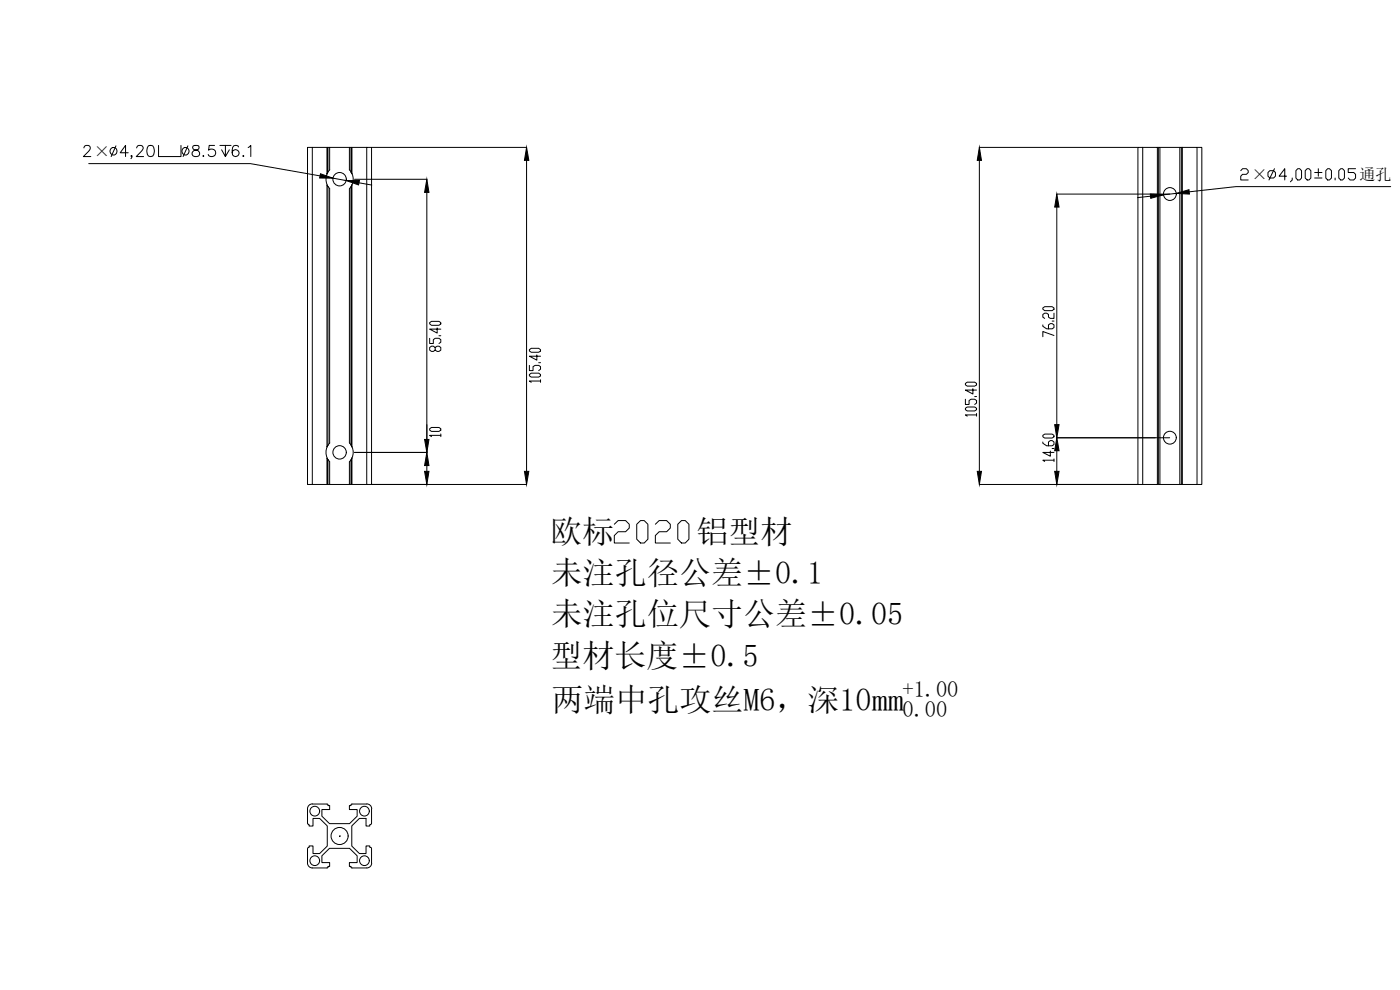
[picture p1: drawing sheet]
<svg xmlns="http://www.w3.org/2000/svg" width="420mm" height="297mm" viewBox="0 0 420 297" stroke-linecap="round" stroke-linejoin="round" font-family="sans-serif">
<!-- layer: 0 -->
<g fill="none" stroke="#000" stroke-width=".3">
<path d="M25.2 44.4l.2-.5a1.1 1.1 0 0 1 1.6 0 1.12 1.12 0 0 1-.4 1.5l-1.6 1.6h2.3M26.6 49.1h48.5l21 3.7M34.8 43.8l-1.4 3.2M38.5 45.8h-2.4l1.6-2.2v3.4M39.6 46.8l-.1 .2-.2-.2 .2-.2 .1 .2-.3 .8M41 44.4l.2-.5 .5-.3 .9 .2a.77 .77 0 0 1 .2 1.1l-1.9 2.1h2.2M44.5 43.8a1.15 1.15 0 0 1 1.6 .5 2.75 2.75 0 0 1-.3 2.5 1.09 1.09 0 0 1-1.6-.5 2.85 2.85 0 0 1 .3-2.5zM47.6 43.6v3.4h6.7v-3.4M56.4 43.8l-1.5 3.2M58 43.8a.7 .7 0 0 0 .3 1.1 1.35 1.35 0 0 1 1.6 1.4 1.17 1.17 0 0 1-1.3 .7 1.17 1.17 0 0 1-.9-1.2 1.57 1.57 0 0 1 1.6-.9 .74 .74 0 0 0 .3-1.1zM61 46.6l-.1 .2 .1 .2 .2-.2M64.4 43.6h-1.6l-.2 1.5a1.19 1.19 0 0 1 1.8-.1 1.19 1.19 0 0 1-.2 1.8 1.19 1.19 0 0 1-1.7-.5"/>
<path d="M66 43.6h3.3M67.6 43.6v3.4l-1.1-2.1M68.8 44.9l-1.2 2.1M71.6 44.1a1.04 1.04 0 0 0-1.5-.3 2.69 2.69 0 0 0 0 3 1.04 1.04 0 0 0 1.6-.4 1.04 1.04 0 0 0-.7-1.5 1.04 1.04 0 0 0-1.3 .9M73 46.6l-.1 .2 .1 .2 .2-.2M74.5 44.3l.8-.7v3.4M93.7 44.2h-1.4v101.2h1.4M98.1 55.4l.3 .6v77.6l-.3 .5zM98.1 44.2h.3v7.5l-.3 .5zM98.1 44.2h-4.4v101.2h4.4M98.2 52.1l-.4 1.7 .4 1.6M98.4 44.2h.5v6.8"/>
<path d="M98.5 55.9l.4 .7v76.4l-.4 .6M98.9 44.2h6M98.9 51l-.4 .6M99.9 53.5l4 .7M104.9 51l.5 .6M105.3 44.2h.3v8l-.3-.6zM105.3 44.2h-.4v6.8M105.4 55.9l-.5 .7v76.3l.5 .7M105.6 55.4v78.7l-.3-.5v-77.6zM105.6 44.2h4.5M105.7 52.1l.3 1.7-.3 1.6M107.7 54.8l3.9 .7"/>
<path d="M110.1 44.2h1.4v101.2h-1.4zM342.9 44.2h-1.4v101.2h1.4M342.9 44.2h4.4v101.2h-4.4M342.9 44.2v101.2M345.3 58.9l-3.9 .4M347.3 44.2h.3v101.2h-.3M347.6 44.2h.5v101.2h-.5M348.1 44.2h6M353 58l-3.8 .4M354.5 44.2h-.4v101.2h.4M354.8 44.2h-.3v101.2h.3M354.8 44.2h4.4v101.2h-4.4"/>
<path d="M354.8 44.2v101.2M359.2 44.2h1.5v101.2h-1.5M372.4 51.2l.5-.6h1.2l.5 .6v.6l-.5 .5h-1.2l-.5 .6v1.1h2.2M380.5 51.8l.6-.6h1.1l.6 .6v1.1l-.6 .5h-1.1l-.6-.5zM382.5 50.6l-1.7 3.4M386.1 52.9h-2.2l1.7-2.3v3.4M387.8 53.4v.6l-.5 .6M389.5 50.6h.6l.5 .6v2.2l-.5 .6h-.6l-.6-.6v-2.2zM391.7 51.2l.6-.6h.6l.5 .6v2.2l-.5 .6h-.6l-.6-.6zM394.5 53.4h2.2M394.5 51.8h2.2M395.6 50.6v2.3"/>
<path d="M398.4 50.6h.6l.6 .6v2.2l-.6 .6h-.6l-.5-.6v-2.2zM400.7 53.4v.6M401.8 51.2l.6-.6h.5l.6 .6v2.2l-.6 .6h-.5l-.6-.6zM406.8 50.6h-2.2v1.2h1.7l.5 .5v1.1l-.5 .6h-1.1l-.6-.6M417.4 56h-46.5l-14 1.6M98.1 137.4l.3 .5v7.5h-.3zM98.2 134.1l-.4 1.6 .4 1.7M98.5 137.9l.4 .6M98.9 138.5v6.9h-.5M104.9 138.5v6.9h.4M105.4 137.9l-.5 .6M105.6 137.4v8h-.3v-7.5z"/>
<path d="M105.7 134.1l.3 1.6-.3 1.7M98.9 145.4h6M105.6 145.4h4.5M184.4 157.3l1.1-1.1h2.2l1.1 1.1v1.1l-1.1 1.1h-2.2l-1.1 1.2v2.2h4.4M191.1 157.3l1.1-1.1h1.1l1.1 1.1v4.5l-1.1 1.1h-1.1l-1.1-1.1zM196.7 157.3l1.1-1.1h2.3l1.1 1.1v1.1l-1.1 1.1h-2.3l-1.1 1.2v2.2h4.5M203.4 157.3l1.1-1.1h1.2l1.1 1.1v4.5l-1.1 1.1h-1.2l-1.1-1.1zM348.1 145.4h6M92.3 259a1.46 1.46 0 0 0 1.4 1.4h4.4l.3-.3M92.3 242.7a1.46 1.46 0 0 1 1.4-1.5h4.4l.3 .5h.5v1.2h-2.3v2l2.3 2.2h6l2.3-2.2v-2h-2.3v-1.2h.4l.3-.5h4.5a1.38 1.38 0 0 1 1.4 1.5M92.3 242.7v4.4M92.3 254.6v4.4"/>
<path d="M92.3 247.1l.5 .3v.4h1.1v-2.2h2l2.3 2.2v6.1l-2.3 2.2h-2v-2.3h-1.1v.5l-.5 .3M101.9 250.9h.1M102 250.9l-.1 .1M111.2 247.4h-.2v.4h-1.1v-2.2h-2l-2.3 2.2v6.1l2.3 2.2h2v-2.3h1.1v.5h.2M111.2 254.3l.3 .3v4.4M111.5 242.7v4.4l-.3 .2M111.5 259a1.46 1.46 0 0 1-1.4 1.4h-4.5l-.2-.3M98.4 260.2v-.2h.5v-1.2h-2.3v-2l2.3-2.3h6l2.3 2.3v2h-2.3v1.2h.4v.2"/>
<circle cx="34.1" cy="45.3" r="1.11"/>
<circle cx="55.7" cy="45.3" r="1.11"/>
<circle cx="101.9" cy="53.8" r="2.01"/>
<circle cx="351.1" cy="58.2" r="1.93"/>
<circle cx="101.9" cy="135.7" r="2.01"/>
<circle cx="351.1" cy="131.3" r="1.93"/>
<circle cx="94.5" cy="243.4" r="1.46"/>
<circle cx="94.5" cy="258.2" r="1.46"/>
<circle cx="101.9" cy="250.8" r="2.56"/>
<circle cx="109.4" cy="243.4" r="1.46"/>
<circle cx="109.4" cy="258.2" r="1.46"/>
</g>
<g fill="none" stroke="#000" stroke-width=".3">
<path d="M106.4 53.8h21.7M111.5 44.2h46.5M128.1 57.7v78h-21.7M158 48.1v93.3M293.9 44.2h47.5M293.9 48.1v93.3M317.2 58.2h33.8M317.2 62.1v65.3M128.9 96.8l.6-.4h2.2l.6 .4v.4l-.6 .4h-2.2l-.6-.4zM131.2 98.4v1.5l-2.3-1.2h3.4M313 97.5v.4l1.1 .8h1.7l.5-.4v-.8l-.5-.4h-.6l-.5 .4v1.2M313 92.4l.5-.4h2.3l.5 .4v.4l-.5 .4h-2.3l-.5-.4z"/>
<path d="M315.8 96.3h.5M316.3 94v1.5h-1.1l-.5-.3v-.9l-.6-.3h-.6l-.5 .3v.9l.5 .3M128.9 101.5v1.6h1.1v-1.2l.6-.4h1.1l.6 .4v.8l-.6 .4M130.6 104.3l.6-.4h.5l.6 .4v.8l-.6 .3h-.5l-.6-.3v-.8l-.6-.4h-.5l-.6 .4v.8l.6 .3h.5l.6-.3M131.7 100.7h.6M158.9 112.4l.5-.4h2.3l.5 .4v.4l-.5 .3h-2.3l-.5-.3zM158.9 109.6v1.6h1.1v-1.2l.6-.4h1.1l.5 .4v.8l-.5 .4M158.9 104.9l.5-.4h2.3l.5 .4v.4l-.5 .4h-2.3l-.5-.4zM161.1 106.5v1.6l-2.2-1.2h3.3M161.7 108.8h.5M162.2 114.3h-3.3l.5 .4M162.2 113.9v.8"/>
<path d="M289.7 119.8v1.6h1.1v-1.2l.6-.4h1.1l.6 .4v.7l-.6 .5M289.7 115l.6-.3h2.2l.6 .3v.5l-.6 .4h-2.2l-.6-.4zM292 116.6v1.6l-2.3-1.2h3.4M292.5 119h.6M316.3 100.7l-3.3-1.2v1.5M128.1 139.7v1.7M128.9 128.6l.6-.3h2.2l.6 .3v.5l-.6 .3h-2.2l-.6-.3zM132.3 130.6h-3.4l.6 .4M132.3 130.2v.8M289.7 122.5l.6-.4h2.2l.6 .4v.4l-.6 .4h-2.2l-.6-.4zM293.1 124.5h-3.4l.6 .4M293.1 124.1v.8"/>
<path d="M313 132.6v.4l1.1 .8h1.7l.5-.4v-.8l-.5-.4h-.6l-.5 .4v1.2M313 130.6l.5-.4h2.3l.5 .4v.4l-.5 .4h-2.3l-.5-.4zM315.2 135.3v1.6l-2.2-1.2h3.3M315.8 134.6h.5M316.3 138.1h-3.3l.5 .4M316.3 137.7v.8M317.2 131.3h33.8M317.2 135.2v6.2M111.5 145.4h46.5M293.9 145.4h47.5"/>
</g>
<path d="M128.1 53.8l.6 3.9h-1.3zM158 44.2l.7 3.9h-1.3zM293.9 44.2l.7 3.9h-1.3zM317.2 58.2l.6 3.9h-1.3zM128.1 135.7l.6 4h-1.3zM127.4 131.9h1.3l-.6 3.8zM317.2 131.3l.6 3.9h-1.3zM316.5 127.4h1.3l-.6 3.9zM127.4 141.4h1.3l-.6 4zM157.4 141.4h1.3l-.7 4zM293.3 141.4h1.3l-.7 4zM316.5 141.4h1.3l-.6 4z" fill="#000" stroke="#000" stroke-width=".3"/>
<!-- layer: 0 -->
<path d="M96.2 52.1l3.7 1.4-4-.1zM103.9 54.2h4l-.3 1.3zM345.2 58.2l4 .2-3.8 1.1zM353 58l3.8-1.1 .2 1.3z" fill="#000" stroke="#000" stroke-width=".3"/>
<g font-size="9.6">
<text x="165.1" y="162.9">欧标</text>
<text x="209" y="162.9">铝型材</text>
<text x="165.4" y="175.3">未注孔径公差±0.1</text>
<text x="165.4" y="187.6">未注孔位尺寸公差±0.05</text>
<text x="165.2" y="200">型材长度±0.5</text>
<text x="165.5" y="213.3">两端中孔攻丝M6，深10mm</text>
</g>
<g font-size="6.7">
<text x="270.8" y="209.1">+1.00</text>
<text x="270.8" y="215.3">0.00</text>
</g>
<g font-size="4.8">
<text x="28.2" y="47">×</text>
<text x="375.7" y="54">×</text>
<text x="408" y="54">通孔</text>
</g>
</svg>
